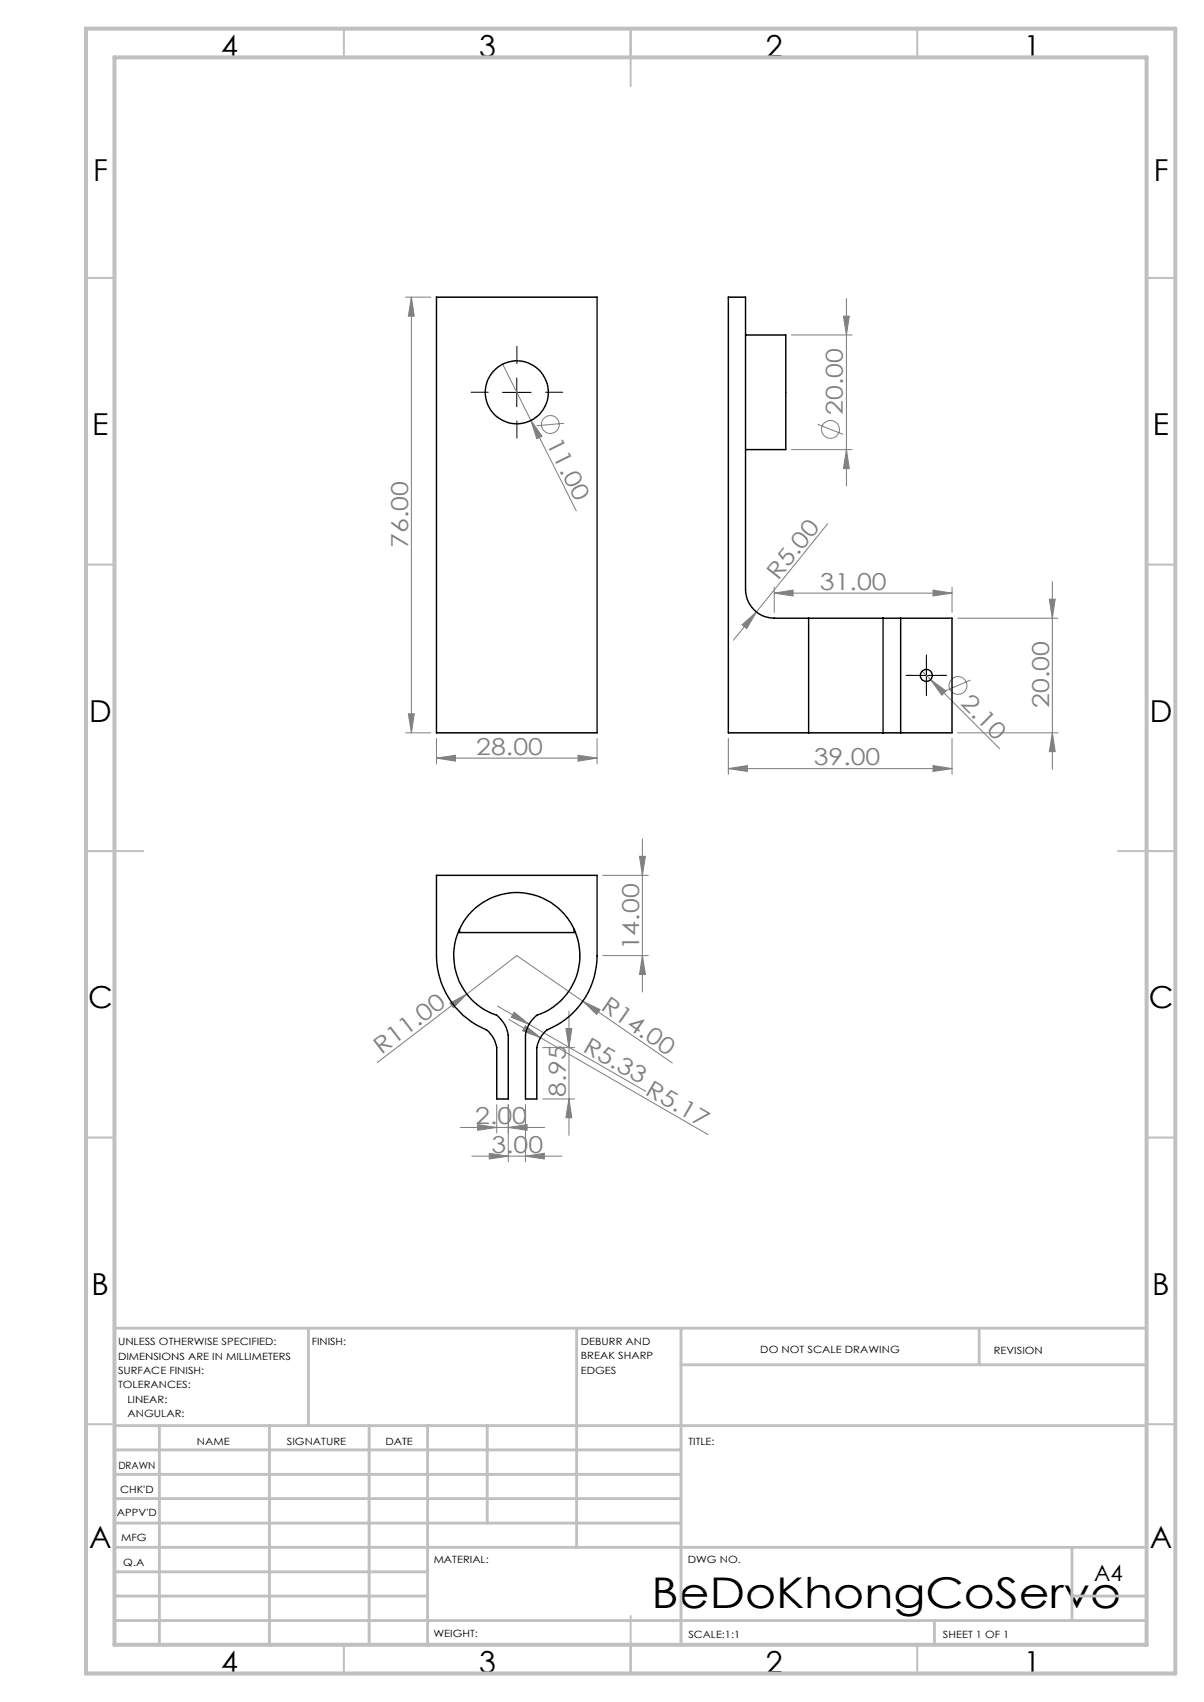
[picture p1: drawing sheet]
<svg xmlns="http://www.w3.org/2000/svg" width="210mm" height="297mm" viewBox="0 0 210 297" stroke-linecap="round" stroke-linejoin="round" font-family="sans-serif">
<g fill="none" stroke="#808080" stroke-width=".18">
<path d="M70.7 51.9h4.4M71.8 51.9l.4 3.3h-1zM71.8 51.9v76M138 58.5h10.6M147.1 55.2h1l-.5 3.3zM147.6 52.1v32.7M87.7 63.5l4.9 9.9M92.6 73.4l1.9 2.7-.9 .4zM92.6 73.4l7.9 15.7M98.4 73.9l-4.8 .4M138 78.5h10.6M142.6 74l4.5 1.8"/>
<path d="M147.6 78.5l.5 3.3h-1zM144.4 91.4l-12.5 15.4M129.4 109l2.5-2.2-1.7 2.9zM131.9 106.8l-4 4.9M135 103.5l3.3-.5v1zM135 102.5v4.4M135 103.5h31.1M160.8 117.1l1.5 1.5M162.3 118.6l2.7 2-.7 .7zM162.3 118.6l12 12M162.7 103l3.4 .5-3.4 .5zM166.1 102.5v4.4"/>
<path d="M167 107.9h17.5M169.3 118.7l-4.4 1.8M183 104.6h1l-.4 3.3zM183.6 101.5v32.7M70.7 127.9h4.4M71.2 124.6h1l-.4 3.3zM76.1 132.3l3.3-.5v1zM76.1 128.9v4.4M76.1 132.3h28M100.8 131.8l3.3 .5-3.3 .5zM104.1 128.9v4.4M127 134.1l3.4-.5v1z"/>
<path d="M127 128.9v6.2M127 134.1h39.1M162.7 133.6l3.4 .5-3.4 .5zM166.1 128.9v6.2M167 127.9h17.5M183.6 127.9l.4 3.3h-1zM105.1 152.7h8M111.5 149.4h1.1l-.6 3.3zM112 146.4v26.7M78.5 175l2.9-1.5-2.3 2.4zM81.4 173.5l-15.6 11.9M81.4 173.5l8.7-6.7 27.2 18.7"/>
<path d="M86.8 175.6l5.5 3.1M88.8 177.9l34.7 20.1M89.7 176.6l2.6 2.1-3.1-1.2zM91.7 179l2.6 2.1-3.1-1.2zM92.3 178.7l20.3 11.7M98.7 179.5h1l-.5 3.3zM99.2 176.5v21.6M101.7 174.7l3 1.5-.6 .8zM105.1 166.8h8M112 166.8l.6 3.2h-1.1zM80.3 196.7h14.7M83.3 196.2l3.3 .5-3.3 .5z"/>
<path d="M86.6 192.8v4.9M88.7 196.7l3.2-.5v1zM88.7 192.8v9.9M91.7 192.8v9.9M94.7 182.8h5.5M94.7 191.8h5.5M99.2 191.8l.5 3.2h-1zM82.3 201.8h15.7M85.3 201.3l3.4 .5-3.4 .4zM91.7 201.8l3.2-.5v.9z"/>
<circle cx="96" cy="74.1" r="1.56"/>
<circle cx="144.8" cy="74.9" r="1.55"/>
<circle cx="167.1" cy="119.6" r="1.56"/>
</g>
<path d="M85.2 68.4h-3M90.2 63.4v-3M90.2 73.4v3M95.2 68.4h3M159.1 117.8h-1.1M161.6 115.3v-1M164.1 117.8h1M161.6 120.3v1.1" fill="none" stroke="#000" stroke-width=".18" stroke-dasharray="15.2 1.3 1.3 1.3"/>
<path d="M87.6 68.5h5M90.1 66v5M159.1 117.9h5M161.6 115.4v5" fill="none" stroke="#000" stroke-width=".18"/>
<g fill="none" stroke="#c0c0c0" stroke-width=".35">
<path d="M60 5v5M110 5v10M160 5v5M15 48.5h5M200 48.5h5M15 98.5h5M200 98.5h5M15 148.5h10M195 148.5h10M15 198.5h5M200 198.5h5M15 248.5h5"/>
<path d="M200 248.5h5M60 287v5M110 282v10M160 287v5"/>
</g>
<g fill="none" stroke="#c0c0c0" stroke-width=".5">
<path d="M53.8 231.8v17M100.6 231.8v38.2M118.8 231.8v55.2M118.8 238.2h81.2M170.8 231.8v6.4M200 231.8h-180v55.2M20 248.8h180M20 257.3h98.8M20 253h98.8M27.8 248.8v38.2M47 248.8v38.2M64.4 248.8v38.2"/>
<path d="M74.6 248.8v38.2M85 248.8v17M20 265.8h98.8M20 261.5h98.8M20 278.5h54.6M20 274.3h54.6M20 270h180M187 278.5h13M187 270v12.8M20 282.8h180M163 282.8v4.2"/>
</g>
<path d="M15 5h190v287h-190zM20 10h180v277h-180z" fill="none" stroke="#c0c0c0" stroke-width=".7"/>
<g fill="#808080">
<path d="M78.5 175l2.9-1.5-2.3 2.4z"/>
<path d="M129.4 109l2.5-2.2-1.7 2.9z"/>
<path d="M92.6 73.4l1.9 2.7-.9 .4z"/>
<path d="M162.3 118.6l2.7 2-.7 .7z"/>
<path d="M101.7 174.7l3 1.5-.6 .8z"/>
<path d="M91.7 179l2.6 2.1-3.1-1.2z"/>
<path d="M89.7 176.6l2.6 2.1-3.1-1.2z"/>
<path d="M76.1 132.3l3.3-.5v1zM100.8 131.8l3.3 .5-3.3 .5zM135 103.5l3.3-.5v1zM162.7 103l3.4 .5-3.4 .5zM127 134.1l3.4-.5v1zM162.7 133.6l3.4 .5-3.4 .5zM83.3 196.2l3.3 .5-3.3 .5zM88.7 196.7l3.2-.5v1z"/>
<path d="M71.8 51.9l.4 3.3h-1zM71.2 124.6h1l-.4 3.3zM147.1 55.2h1l-.5 3.3zM147.6 78.5l.5 3.3h-1zM183 104.6h1l-.4 3.3zM183.6 127.9l.4 3.3h-1zM111.5 149.4h1.1l-.6 3.3zM112 166.8l.6 3.2h-1.1zM98.7 179.5h1l-.5 3.3zM99.2 191.8l.5 3.2h-1z"/>
<path d="M85.3 201.3l3.4 .5-3.4 .4zM91.7 201.8l3.2-.5v.9z"/>
</g>
<g fill="none" stroke="#000" stroke-width=".25">
<path d="M76.1 51.9h28v76h-28zM130 58.5h7.1v20h-7.1M141 107.9h13M141 107.9h-6a5.1 5.1 0 0 1-5-5v-51h-3v76h14M141 107.9v20M154 107.9h3.1M154 107.9v20M157.1 107.9h9v20h-9M157.1 107.9v20M141 127.9h13M154 127.9h3.1M76.1 152.7h28v14.1a14 14 0 0 1-8.7 12.9 5.5 5.5 0 0 0-1.8 3.1v9h-1.9v-11.1a4.8 4.8 0 0 1 3.5-4.2 11 11 0 0 0 3.1-17.1 11 11 0 0 0-17.3 1.3 11 11 0 0 0 5.6 16.5 5.4 5.4 0 0 1 2.1 3.5v11.1h-2.1v-9a4.5 4.5 0 0 0-2.6-3.5 14.1 14.1 0 0 1-7.9-12.5z"/>
<path d="M80.2 162.2v.5h20v-.5"/>
<circle cx="90.1" cy="68.5" r="5.5"/>
<circle cx="161.6" cy="117.9" r="1.05"/>
</g>
<text font-size="7.4" x="113.7" y="280.5">BeDoKhongCoServo</text>
<g font-size="5.3">
<text x="38.5" y="9.9">4</text>
<text x="83.5" y="9.9">3</text>
<text x="133.6" y="9.9">2</text>
<text x="178.6" y="9.9">1</text>
<text x="16.2" y="31.7">F</text>
<text x="201.2" y="31.7">F</text>
<text x="16.1" y="75.9">E</text>
<text x="201.1" y="75.9">E</text>
<text x="15.5" y="125.9">D</text>
<text x="200.5" y="125.9">D</text>
<text x="15.4" y="175.9">C</text>
<text x="200.4" y="175.9">C</text>
<text x="16" y="225.9">B</text>
<text x="201" y="225.9">B</text>
<text x="15.5" y="270.2">A</text>
<text x="200.5" y="270.2">A</text>
<text x="38.5" y="291.9">4</text>
<text x="83.5" y="291.9">3</text>
<text x="133.6" y="291.9">2</text>
<text x="178.6" y="291.9">1</text>
</g>
<g font-size="4.1" fill="#808080">
<text x="95.2" y="77.3" transform="rotate(63 95.2 77.3)">11.00</text>
<text x="147" y="72.3" transform="rotate(-90 147 72.3)">20.00</text>
<text x="71.2" y="95.6" transform="rotate(-90 71.2 95.6)">76.00</text>
<text x="135.7" y="101.3" transform="rotate(-51 135.7 101.3)">R5.00</text>
<text x="143" y="102.9">31.00</text>
<text x="167.4" y="122.9" transform="rotate(45 167.4 122.9)">2.10</text>
<text x="183" y="123.5" transform="rotate(-90 183 123.5)">20.00</text>
<text x="83.1" y="131.7">28.00</text>
<text x="141.9" y="133.5">39.00</text>
<text x="111.5" y="165.8" transform="rotate(-90 111.5 165.8)">14.00</text>
<text x="104.6" y="176.1" transform="rotate(35 104.6 176.1)">R14.00</text>
<text x="66.5" y="184.2" transform="rotate(-37 66.5 184.2)">R11.00</text>
<text x="101.5" y="183.4" transform="rotate(30 101.5 183.4)">R5.33</text>
<text x="98.7" y="191.4" transform="rotate(-90 98.7 191.4)">8.95</text>
<text x="112.4" y="190.9" transform="rotate(30 112.4 190.9)">R5.17</text>
<text x="82.9" y="196.2">2.00</text>
<text x="85.7" y="201.2">3.00</text>
</g>
<text font-size="3.9" x="190.9" y="275.8">A4</text>
<g font-size="1.7">
<text x="20.6" y="234.8">UNLESS OTHERWISE SPECIFIED:</text>
<text x="20.6" y="237.3">DIMENSIONS ARE IN MILLIMETERS</text>
<text x="20.6" y="239.8">SURFACE FINISH:</text>
<text x="54.4" y="234.8">FINISH:</text>
<text x="101.3" y="234.7">DEBURR AND</text>
<text x="101.3" y="237.2">BREAK SHARP</text>
<text x="101.3" y="239.7">EDGES</text>
<text x="132.6" y="236.2">DO NOT SCALE DRAWING</text>
<text x="173.3" y="236.4">REVISION</text>
<text x="20.6" y="242.3">TOLERANCES:</text>
<text x="22.2" y="244.8">LINEAR:</text>
<text x="22.2" y="247.3">ANGULAR:</text>
<text x="20.6" y="256.3">DRAWN</text>
<text x="34.3" y="252.2">NAME</text>
<text x="50" y="252.1">SIGNATURE</text>
<text x="67.2" y="252.1">DATE</text>
<text x="120.1" y="252.1">TITLE:</text>
<text x="20.9" y="260.5">CHK'D</text>
<text x="20.4" y="264.6">APPV'D</text>
<text x="21.1" y="269">MFG</text>
<text x="21.5" y="273.2">Q.A</text>
<text x="75.6" y="272.7">MATERIAL:</text>
<text x="120" y="272.7">DWG NO.</text>
<text x="75.6" y="285.7">WEIGHT:</text>
<text x="120.1" y="285.8">SCALE:1:1</text>
<text x="164.5" y="285.8">SHEET 1 OF 1</text>
</g>
</svg>
